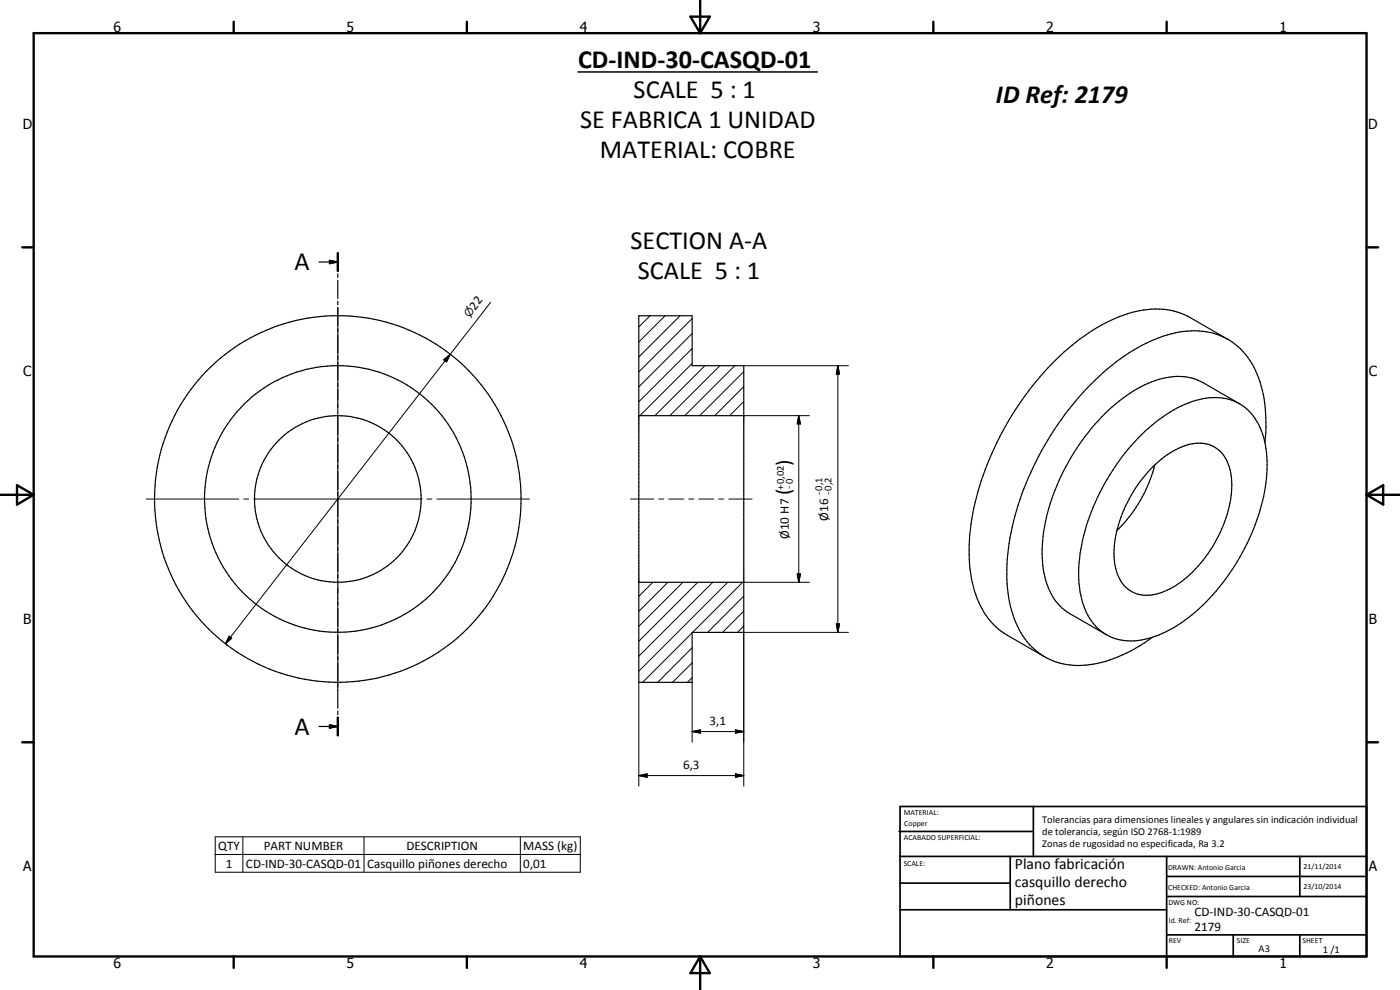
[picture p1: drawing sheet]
<svg xmlns="http://www.w3.org/2000/svg" width="420mm" height="297mm" viewBox="0 0 420 297" stroke-linecap="round" stroke-linejoin="round" font-family="sans-serif">
<g fill="none" stroke="#000" stroke-width=".35">
<path d="M95.7 78.6h5.7M98.9 78.1l2.5 .5-2.5 .5zM101.4 75.9v5.4M101.4 82.2v1M101.4 84.1v5.4M101.4 90.4v1M101.4 92.3v5.4M101.4 98.6v1M191.7 94.7h16v15h15.5v80h-15.5v15h-16zM101.4 100.5v5.4M101.4 106.8v1M101.4 108.7v5.4"/>
<path d="M101.4 115v1M101.4 116.9v5.4M368.5 101.9l-11.3-6.6a23.2 23.2 0 0 0-20.1-.7 61.4 61.4 0 0 0-25 18.5 88.6 88.6 0 0 0-21.1 47.3 39.5 39.5 0 0 0 3.2 21.4 20.5 20.5 0 0 0 8 8.7l11.4 6.6M101.4 123.2v1M101.4 125.1v5.4M101.4 131.4v1M101.4 133.3v5.4M101.4 139.6v1M191.7 124.7h31.5M346 140a22 22 0 0 1 13.6-7 9.3 9.3 0 0 1 9.3 7.1 28.3 28.3 0 0 1-2.2 18.5 36.1 36.1 0 0 1-16.4 18.5 10.8 10.8 0 0 1-11.9-.5 13.6 13.6 0 0 1-4.1-11.6 40.9 40.9 0 0 1 11.7-25zM346.5 139.5a41.6 41.6 0 0 1-11.3 19.7M372 121.2l-11-6.4a17.7 17.7 0 0 0-15.3-.2 50.3 50.3 0 0 0-21.8 18.7 59.6 59.6 0 0 0-11.2 32.8 21.8 21.8 0 0 0 6.1 16.4l2.2 1.6 11.3 6.5a17.2 17.2 0 0 0 14.5 .3 48.8 48.8 0 0 0 22-18.5 61.7 61.7 0 0 0 11.5-31.6 23.7 23.7 0 0 0-4.7-16.7 14.6 14.6 0 0 0-14.6-4.5 40.5 40.5 0 0 0-20.5 13 62.8 62.8 0 0 0-16.8 38.9 24.8 24.8 0 0 0 4.4 15.6l1.3 1.4 2.1 1.6"/>
<path d="M379.6 132.8a41.2 41.2 0 0 0-3.3-22.7 20 20 0 0 0-22.3-10.5 49.7 49.7 0 0 0-25.3 14.4 89.7 89.7 0 0 0-26.1 50.6 42.2 42.2 0 0 0 2.7 23.2 19.9 19.9 0 0 0 22.9 11.5 43.2 43.2 0 0 0 17.7-8.1M101.4 141.5v5.4M101.4 147.7v1.1M101.4 149.7v5.4M101.4 156v1M101.4 157.9v5.4M101.4 164.2v1M101.4 166.1v5.4M101.4 172.4v1M101.4 174.3v5.4M191.7 174.7h31.5M101.4 180.6v1"/>
<path d="M101.4 182.5v5.4M101.4 188.8v1M101.4 190.7v5.4M101.4 197v1M101.4 198.9v5.4M95.7 218h5.7M98.9 217.5l2.5 .5-2.5 .5zM101.4 205.1v1.1M101.4 207.1v5.4M101.4 213.4v1M101.4 215.3v5.3"/>
<circle cx="101.4" cy="149.7" r="25"/>
<circle cx="101.4" cy="149.7" r="55"/>
<circle cx="101.4" cy="149.7" r="40"/>
</g>
<path d="M173.5 21.6h71.8" fill="none" stroke="#000" stroke-width=".46"/>
<g fill="none" stroke="#000" stroke-width=".71">
<path d="M10.1 9.9h400v277.1h-400zM70.1 6.5v3.4M140.1 6.5v3.4M207.2 5h5.8l-2.9 4.9zM210.1 0v9.9M280.1 6.5v3.4M350.1 6.5v3.4M6.7 74.2h3.4M101.4 75.9v5.4M410.1 74.2h3.5M.1 148.5h10M5.1 145.6l5 2.9-5 2.9z"/>
<path d="M410.1 148.5h10M410.1 148.5l5-2.9v5.8zM101.4 215.3v5.3M6.7 222.7h3.4M410.1 222.7h3.5M70.1 287v3.4M140.1 287v3.4M210.1 287v10M210.1 287l2.9 5h-5.8zM280.1 287v3.4M350.1 287v3.4"/>
</g>
<g fill="none" stroke="#000" stroke-width=".51">
<path d="M269.8 249.5h40.3M270.1 242h140v45h-140zM270.1 257h140M303.2 257v16M310.1 242v15M350.1 257v30M390.1 257v12M270.1 265h33.1M270.1 273h80M350.1 269h60M350.1 263h60M350.1 280.5h60"/>
<path d="M370.1 280.5v6.5M390.1 280.5v6.5"/>
</g>
<path d="M98.9 78.1l2.5 .5-2.5 .5zM133.2 107.9l1.9-1.6-1.1 2.3zM251.4 109.7l.6 2.5h-1zM239.7 124.7l.5 2.5h-.9zM239.3 172.2h.9l-.5 2.5zM68.8 190.9l.7 .6-1.9 1.7zM251 187.2h1l-.6 2.5zM98.9 217.5l2.5 .5-2.5 .5zM207.7 219.5l2.5-.5v1zM220.7 219l2.5 .5-2.5 .5zM191.7 232.7l2.5-.5v1zM220.7 232.2l2.5 .5-2.5 .5z" fill="#000"/>
<g fill="none" stroke="#000" stroke-width=".3">
<path d="M101.4 92.2v27.8M147.2 90.7l-12.1 15.6M195.1 94.7l-3.4 3.4M199.6 94.7l-7.9 7.9M204.1 94.7l-12.4 12.4M207.7 95.6l-16 16M133.2 107.9l1.9-1.6-1.1 2.3zM135.1 106.3l-67.5 86.9M207.7 109.1l-15.6 15.6M207.7 104.6l-16 16M207.7 100.1l-16 16M211.5 109.7l-15 15"/>
<path d="M216.1 109.7l-15.1 15M220.5 109.7l-15 15M223.2 116l-8.7 8.7M223.2 111.5l-13.2 13.2M223.2 109.7h31.4M251.4 109.7l.6 2.5h-1zM251.4 109.7v80M101.4 121.5v1.5M101.4 124.5v50.5M223.2 120.5l-4.2 4.2M223.2 124.7h19.7M239.7 124.7l.5 2.5h-.9z"/>
<path d="M239.7 124.7v50M43.9 149.7h27.8M73.1 149.7h1.5M76.1 149.7h50.5M128.1 149.7h1.5M131.1 149.7h27.8M189.2 149.7h7M197.7 149.7h1.5M200.7 149.7h4.5M206.7 149.7h1.5M209.7 149.7h4.5M215.7 149.7h1.5"/>
<path d="M218.7 149.7h7M101.4 176.4v1.6M101.4 179.5v27.7M195.9 174.7l-4.2 4.2M200.4 174.7l-8.7 8.7M204.9 174.7l-13.2 13.2M209.4 174.7l-17.7 17.7M213.9 174.7l-22.2 22.2M218.4 174.7l-26.7 26.7M222.9 174.7l-15.1 15M223.2 178.9l-10.8 10.8M223.2 174.7h19.7"/>
<path d="M239.3 172.2h.9l-.5 2.5zM68.8 190.9l.7 .6-1.9 1.7zM207.7 198.9l-5.9 5.8M207.7 194.4l-10.3 10.3M207.7 189.9l-14.8 14.8M223.2 187.8l-1.9 1.9M223.2 183.3l-6.3 6.4M251 187.2h1l-.6 2.5zM254.6 189.7h-31.4v46.2M191.7 204.7v31.2M207.7 219.5l2.5-.5v1zM207.7 203.3l-1.4 1.4"/>
<path d="M207.7 219.5h15.5M207.7 204.7v18M220.7 219l2.5 .5-2.5 .5zM191.7 232.7l2.5-.5v1zM191.7 232.7h31.5M220.7 232.2l2.5 .5-2.5 .5zM64.6 251.1h109.5v10.6h-109.5zM64.6 256.4h109.5M72.9 251.1v10.6M109.3 251.1v10.6M156.2 251.1v10.6"/>
</g>
<g font-size="7.9">
<text x="173.5" y="20.5">CD-IND-30-CASQD-01</text>
<text x="190.1" y="29.5">SCALE 5 : 1</text>
<text x="298.9" y="30.8">ID Ref: 2179</text>
<text x="174.1" y="38.5">SE FABRICA 1 UNIDAD</text>
<text x="180" y="47.5">MATERIAL: COBRE</text>
<text x="189.2" y="74.8">SECTION A-A</text>
<text x="88.3" y="81.2">A</text>
<text x="191.4" y="83.7">SCALE 5 : 1</text>
<text x="88.3" y="220.5">A</text>
</g>
<g font-size="6.3">
<text x="237.2" y="139.7" transform="rotate(-90 237.2 139.7)">)</text>
<text x="237.2" y="148.6" transform="rotate(-90 237.2 148.6)">(</text>
</g>
<g font-size="4.7">
<text x="304.6" y="260.8">Plano fabricación</text>
<text x="304.6" y="266.2">casquillo derecho</text>
<text x="304.6" y="271.6">piñones</text>
</g>
<g font-size="4.2">
<text x="34" y="9.6">6</text>
<text x="104" y="9.6">5</text>
<text x="174" y="9.6">4</text>
<text x="244" y="9.6">3</text>
<text x="314" y="9.6">2</text>
<text x="384" y="9.6">1</text>
<text x="6.8" y="38.7">D</text>
<text x="410.6" y="38.7">D</text>
<text x="7" y="112.9">C</text>
<text x="410.8" y="112.9">C</text>
<text x="7" y="187.1">B</text>
<text x="410.8" y="187.1">B</text>
<text x="7" y="261.4">A</text>
<text x="410.8" y="261.4">A</text>
<text x="34" y="290.4">6</text>
<text x="104" y="290.4">5</text>
<text x="174" y="290.4">4</text>
<text x="244" y="290.4">3</text>
<text x="314" y="290.4">2</text>
<text x="384" y="290.4">1</text>
</g>
<g font-size="3.9">
<text x="142.6" y="93.2" transform="rotate(-52 142.6 93.2)">22</text>
<text x="236.8" y="161.7" transform="rotate(-90 236.8 161.7)">Ø10 H7</text>
<text x="248.6" y="156.3" transform="rotate(-90 248.6 156.3)">Ø16</text>
<text x="213" y="217.4">3,1</text>
<text x="205" y="230.6">6,3</text>
<text x="65.5" y="255">QTY</text>
<text x="79.2" y="255">PART NUMBER</text>
<text x="122" y="255">DESCRIPTION</text>
<text x="157" y="255.1">MASS (kg)</text>
<text x="67.8" y="260.3">1</text>
<text x="73.8" y="260.3">CD-IND-30-CASQD-01</text>
<text x="110.2" y="260.4">Casquillo piñones derecho</text>
<text x="157" y="260.3">0,01</text>
<text x="358.5" y="275">CD-IND-30-CASQD-01</text>
<text x="358.5" y="279.4">2179</text>
</g>
<text font-size="3.3" x="140.9" y="95.4" transform="rotate(-52 140.9 95.4)">⌀</text>
<g font-size="3.1">
<text x="235.3" y="147.1" transform="rotate(-90 235.3 147.1)">+0,02</text>
<text x="237.7" y="146.7" transform="rotate(-90 237.7 146.7)">-0</text>
<text x="246.7" y="148.6" transform="rotate(-90 246.7 148.6)">-0,1</text>
<text x="249.5" y="148.6" transform="rotate(-90 249.5 148.6)">-0,2</text>
<text x="312.7" y="246.8">Tolerancias para dimensiones lineales y angulares sin indicación individual</text>
<text x="312.7" y="250.4">de tolerancia, según ISO 2768-1:1989</text>
<text x="312.7" y="254">Zonas de rugosidad no especificada, Ra 3.2</text>
<text x="377.7" y="285.6">A3</text>
<text x="397" y="285.9">1 /1</text>
</g>
<g font-size="2.4">
<text x="271.2" y="244.4">MATERIAL:</text>
<text x="271.3" y="252">ACABADO SUPERFICIAL:</text>
<text x="271.4" y="247.9">Copper</text>
<text x="271.2" y="259.7">SCALE:</text>
<text x="350.6" y="260.9">DRAWN: Antonio Garcia</text>
<text x="391.2" y="260.6">21/11/2014</text>
<text x="350.6" y="267">CHECKED: Antonio Garcia</text>
<text x="391.2" y="266.7">23/10/2014</text>
<text x="350.6" y="271.4">DWG NO:</text>
<text x="350.8" y="276.9">Id. Ref:</text>
<text x="350.8" y="282.8">REV</text>
<text x="371.2" y="282.9">SIZE</text>
<text x="390.9" y="282.9">SHEET</text>
</g>
</svg>
